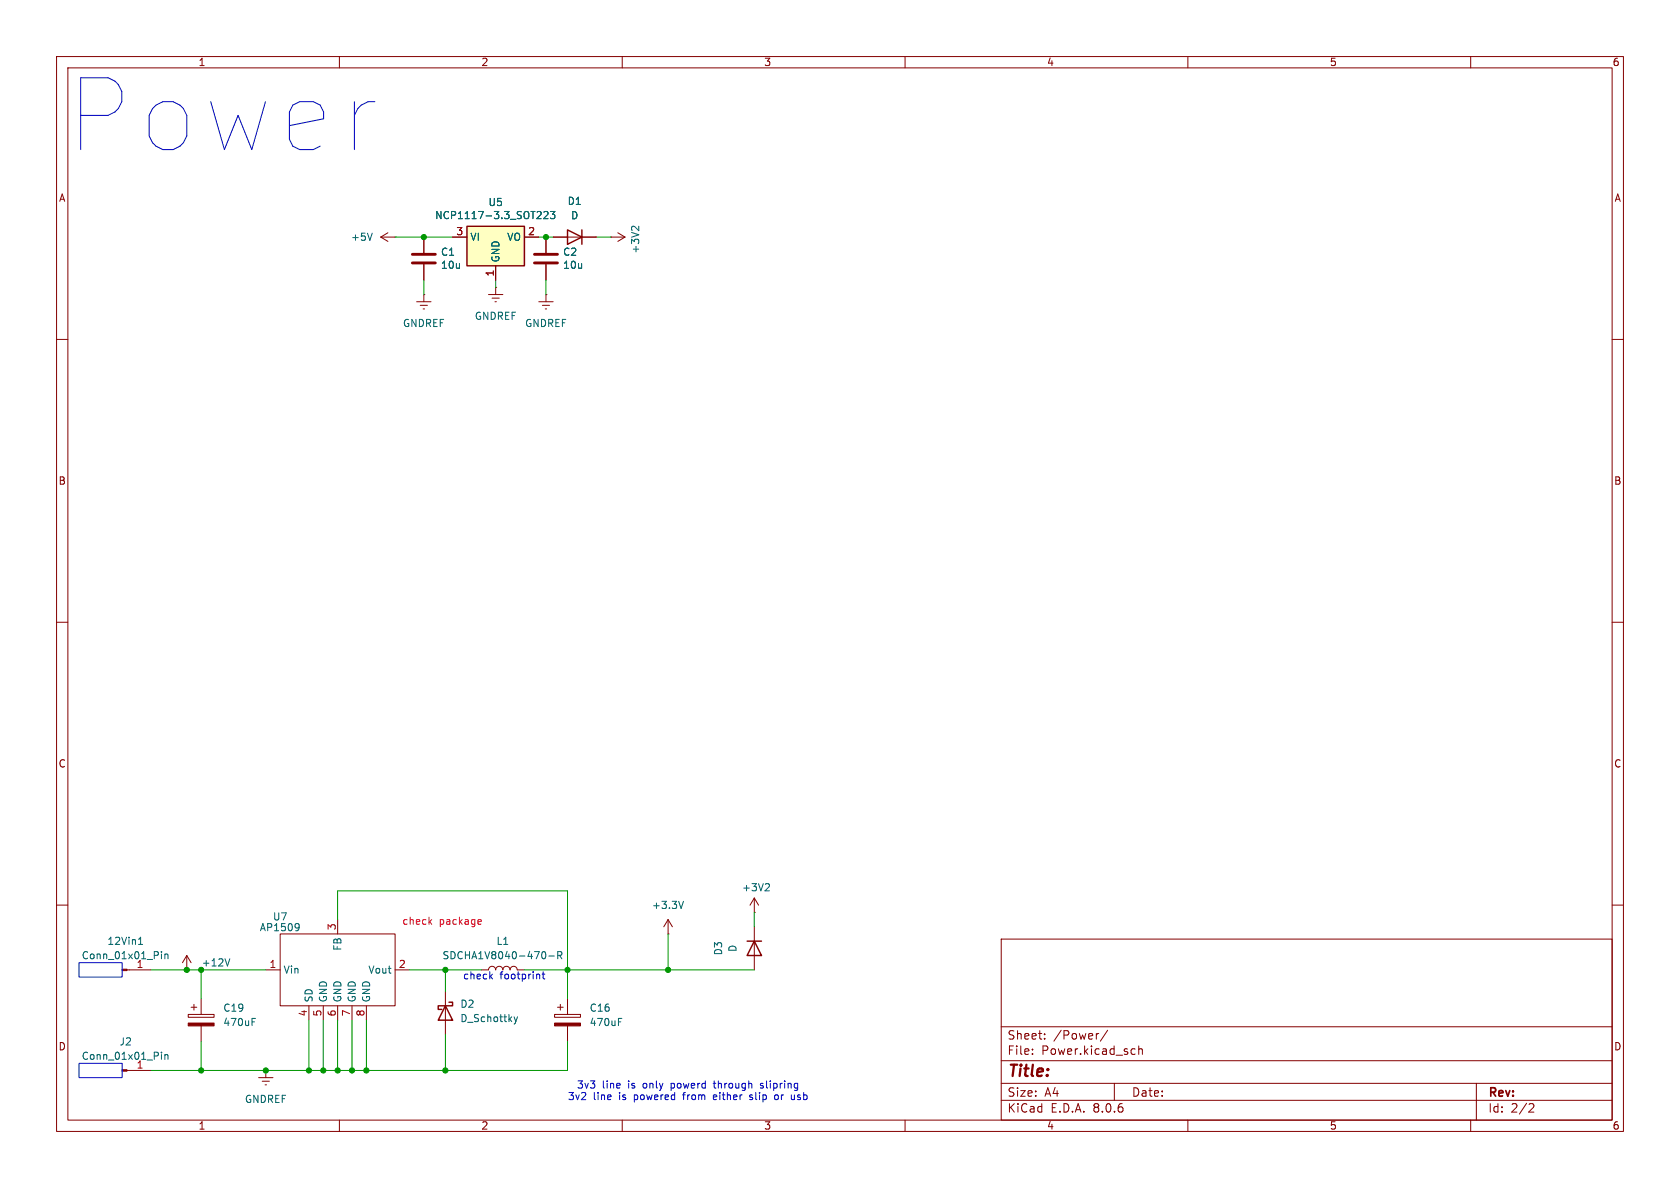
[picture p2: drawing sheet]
<svg xmlns="http://www.w3.org/2000/svg" width="297mm" height="210mm" viewBox="0 0 297 210" stroke-linecap="round" stroke-linejoin="round" font-family="sans-serif">
<g fill="none" stroke="#840000" stroke-width=".18">
<path d="M10 10h277v190h-277zM12 12h273v186h-273zM110 10v2M160 10v2M210 10v2M260 10v2M10 60h2M67.3 41.9l1.3 .8M67.3 41.9h2.5M68.6 41.1l-1.3 .8M69.8 41.9h.1M73.7 53.3h2.5"/>
<path d="M74.3 54h1.3M74.8 54.6h.3M74.9 52.1h.1M74.9 41.9v2.8M74.9 46.7v2.8M74.9 52.1v1.2M86.4 52.1h2.5M87 52.7h1.3M87.5 53.3h.3M87.6 50.8h.1M87.6 50.8v1.3M95.2 53.3h2.6"/>
<path d="M95.9 54h1.3M96.4 54.6h.2M96.5 52.1h.1M96.5 52.1v1.2M285 60h2M10 110h2M285 110h2M10 160h2M285 160h2M47 171.5h2.5M49.5 165.1h20.3v12.7h-20.3zM54.6 177.8v2.5"/>
<path d="M57.1 177.8v2.5M59.7 162.6v2.5M59.7 177.8v2.5M62.2 177.8v2.5M64.8 177.8v2.5M69.8 171.5h2.6M78.7 175.3v7.6M86.4 171.5a.64 .64 0 0 1 .6-.7 .64 .64 0 0 1 .6 .7 .64 .64 0 0 1 .7-.7 .64 .64 0 0 1 .6 .7 .64 .64 0 0 1 .6-.7 .64 .64 0 0 1 .7 .7 .64 .64 0 0 1 .6-.7 .64 .64 0 0 1 .6 .7M98 179.3h4.6v.5h-4.6zM98.6 178.1h1M99.1 177.5v1.1M100.3 176.5v2.8"/>
<path d="M118.1 165.1h.1M118.1 162.6l-.8 1.2M118.1 162.6v2.5M118.1 162.6l.8 1.2M133.3 163.8v7.7M177 166h108v32h-108zM60 198v2M100.3 181.4v2.8M110 198v2M160 198v2M177 194.5h108M177 191.5h108"/>
<path d="M177 187.5h108M177 181.5h108M182.5 186.3v.1M182.5 185.5v.1M184.7 183.6v.1M184.7 182.8v.1M194.2 182.7l-.2 .1M195.8 182.1l-1.3 2M197 191.5v3M200.2 185.4l.5 .1M200.7 186.3l-.5 .1M201.3 185.5l.2-.1 .4 .1 .1 .9"/>
<path d="M201.3 184.9v1.5M210 198v2M260 198v2M261 191.5v6.5M270.5 195.1l.5 .1 .2 .3-1 1.1h1"/>
</g>
<path d="M78.7 177.8l1.3 2.5h-2.5zM79.4 177.2h.6v.6h-2.5v.6h.6M132.1 166.4h2.5M133.3 166.4l1.3 2.5h-2.5z" fill="none" stroke="#840000" stroke-width=".25"/>
<path d="M72.9 46.5h4.1M72.9 45h4.1" fill="none" stroke="#840000" stroke-width=".51"/>
<path d="M98 180.8h4.6v.6h-4.6z" fill="#840000" stroke="#840000" stroke-width=".18"/>
<g fill="none" stroke="#006464" stroke-width=".18">
<path d="M65.8 41.2l-.4 1.3M120.8 159.3l-.4 1.3M52.6 163.3l.2 .1a1.03 1.03 0 0 1-.2 1.1M52.9 163.8l-.3 .3M90.9 179.8l.3 .8M91.5 179.8l-.3 .8M96.4 168.3l.1 .4-.1 .7M97 169h1M98.6 168.9l.6-.1 .1-.2v-.3l-.7-.1v1.3M98.9 168.9l.4 .6M91.2 180.6l-.3 .4M109.3 180.6h.5"/>
<path d="M109.3 180h.6"/>
</g>
<path d="M82.5 40h10.2v7h-10.2z" fill="#ffffc2"/>
<path d="M82.5 40h10.2v7h-10.2zM100.3 40.6l2.6 1.3-2.6 1.3zM102.9 40.6v2.6" fill="none" stroke="#840000" stroke-width=".25"/>
<g fill="none" stroke="#840000" stroke-width=".18">
<path d="M74.9 41.9v2.8M74.9 46.7v2.8M80 41.9h2.5M87.6 47v2.5M92.7 41.9h2.5M96.5 41.9v2.8M96.5 46.7v2.8M97.8 41.9h7.6M107.9 41.9h.1M107.9 41.9h2.6M109.2 41.1l1.3 .8M110.5 41.9l-1.3 .8"/>
<path d="M133.3 158.8l-.7 1.2M133.3 158.8v2.5M133.3 158.8l.8 1.2M22.5 171.5h4.2M33 171.5h.1M33 168.9l-.7 1.3M33 168.9v2.6M33 168.9l.8 1.3M33.3 179.3h4.5v.5h-4.5zM33.8 178.1h1M34.3 177.5v1.1M35.6 176.5v2.8"/>
<path d="M133.3 161.3h.1M22.5 189.2h4.2M35.6 181.4v2.8M45.7 190.5h2.6M46.4 191.1h1.2M46.9 191.8h.2M47 189.2h.1M47 189.2v1.3"/>
</g>
<g fill="none" stroke="#006464" stroke-width=".18">
<path d="M94.9 38.7h.8M95.6 37.5v.4M96.2 37.5l.4-.1 .3 .3-.8 1h.8M97.3 37.4h.8l-.4 .5 .3 .1v.5l-.1 .2-.6-.2M112.9 40v.8l-.7-.7-.3-.1-.2 .2M135.8 156.2l.2 .2v.3l-.8 .8h.8M24.5 166.9h.7M24.6 166l.3-.3v1.2M28.5 168.2v.1M28.5 168.6v.9M29.1 168.6v.9M29.1 168.8l.2-.2 .3 .1 .1 .8"/>
<path d="M40.6 169.5l-.4 1.3M28.5 186v.1M28.5 186.4v.9M29.1 186.4v.9M29.1 186.5l.2-.1 .3 .1 .1 .8M44.6 180.6h.4M44.6 180h.6"/>
</g>
<g fill="#840000" stroke="#840000" stroke-width=".18">
<path d="M21.6 189.1h.9v.3h-.9z"/>
<path d="M21.6 171.3h.9v.3h-.9z"/>
<path d="M33.3 180.8h4.5v.6h-4.5z"/>
</g>
<path d="M94.5 46.5h4.1M94.5 45h4.1" fill="none" stroke="#840000" stroke-width=".51"/>
<g fill="none" stroke="#0000c2" stroke-width=".18">
<path d="M14 170.2h7.6v2.5h-7.6zM86.7 172.6l.4 .4M87.1 172.2l-.5 .5M95.2 172.2l.2 .2v.6M95.8 172.2h.5M96 171.8v1.1l.3 .1M14 188h7.6v2.5h-7.6zM126.1 191.5h.5M126.3 191.1v1.2M126.3 193.5l-.2 .2v.5l.2 .2M126.7 193.8l-.6 .2M132.5 194.3l.4 .1"/>
<path d="M132.6 193.6v.3l.3 .1M134.4 192.3h.4M134.8 191.5l-.4 .2 .1 .2h.3M137.1 193.6l-.2 .2 .1 .5 .2 .1 .3-.1M140.4 194.3l-.3 .1M140.4 193.5v.9"/>
</g>
<path d="M76 162.9l.3 .5M76.3 162.6l-.5 .4M84.7 162.6h.3l.1 .3-.6 .1M85 163.3l-.3 .1" fill="none" stroke="#ff0030" stroke-width=".18"/>
<g fill="none" stroke="#009600" stroke-width=".18">
<path d="M69.8 41.9h10.2M74.9 49.5v2.6M87.6 49.5v1.3M95.2 41.9h2.6M96.5 49.5v2.6M105.4 41.9h2.5M26.7 171.5h20.3M35.6 171.5v5M59.7 162.6v-5.1h40.6v19M72.4 171.5h12.7M78.7 171.5v3.8M92.7 171.5h40.6"/>
<path d="M118.1 165.1v6.4M133.3 161.3v2.5M35.6 184.2v5M54.6 180.3v8.9M57.1 180.3v8.9M59.7 180.3v8.9M62.2 180.3v8.9M64.8 180.3v8.9M78.7 182.9v6.3M100.3 184.2v5h-73.6"/>
</g>
<g fill="#009600" stroke="#009600" stroke-width=".18">
<circle cx="33" cy="171.5" r=".46"/>
<circle cx="35.6" cy="171.5" r=".46"/>
<circle cx="64.8" cy="189.2" r=".46"/>
<circle cx="59.7" cy="189.2" r=".46"/>
<circle cx="57.1" cy="189.2" r=".46"/>
<circle cx="62.2" cy="189.2" r=".46"/>
<circle cx="35.6" cy="189.2" r=".46"/>
<circle cx="47" cy="189.2" r=".46"/>
<circle cx="54.6" cy="189.2" r=".46"/>
<circle cx="78.7" cy="189.2" r=".46"/>
<circle cx="118.1" cy="171.5" r=".46"/>
<circle cx="78.7" cy="171.5" r=".46"/>
<circle cx="100.3" cy="171.5" r=".46"/>
<circle cx="74.9" cy="41.9" r=".46"/>
<circle cx="96.5" cy="41.9" r=".46"/>
</g>
<text font-size="17.7" fill="#0000c2" x="12.3" y="27.2">Power</text>
<text font-size="2.8" fill="#840000" x="178" y="190.9">Title:</text>
<g font-size="2.1" fill="#840000">
<text x="178" y="184">Sheet:</text>
<text x="186.2" y="184">/Power/</text>
<text x="178" y="186.7">File:</text>
<text x="184.1" y="186.7">Power.kicad_sch</text>
<text x="178" y="196.9">KiCad</text>
<text x="178" y="194.1">Size:</text>
<text x="184.7" y="194.1">A4</text>
<text x="185.7" y="196.9">E.D.A.</text>
<text x="193.3" y="196.9">8.0.6</text>
<text x="200" y="194.1">Date:</text>
<text x="263" y="194.3">Rev:</text>
<text x="263" y="196.9">Id:</text>
<text x="267.1" y="196.9">2/2</text>
</g>
<g font-size="1.8" fill="#840000">
<text x="35" y="11.9">1</text>
<text x="85" y="11.9">2</text>
<text x="135" y="11.9">3</text>
<text x="185" y="11.9">4</text>
<text x="235" y="11.9">5</text>
<text x="285" y="11.9">6</text>
<text x="10.3" y="35.9">A</text>
<text x="285.3" y="35.9">A</text>
<text x="10.3" y="85.9">B</text>
<text x="285.3" y="85.9">B</text>
<text x="10.3" y="135.9">C</text>
<text x="285.3" y="135.9">C</text>
<text x="10.3" y="185.9">D</text>
<text x="285.3" y="185.9">D</text>
<text x="35" y="199.9">1</text>
<text x="85" y="199.9">2</text>
<text x="135" y="199.9">3</text>
<text x="185" y="199.9">4</text>
<text x="235" y="199.9">5</text>
<text x="285" y="199.9">6</text>
</g>
<g font-size="1.8" fill="#006464">
<text x="76.8" y="38.9">NCP1117-3.3_SOT223</text>
<text x="86.3" y="36.6">U5</text>
<text x="100.3" y="36.4">D1</text>
<text x="100.9" y="39">D</text>
<text x="62" y="42.8">+5V</text>
<text x="77.9" y="45.4">C1</text>
<text x="77.9" y="47.7">10u</text>
<text x="83.1" y="42.8">VI</text>
<text x="88.5" y="46.5" transform="rotate(-90 88.5 46.5)">GND</text>
<text x="89.6" y="42.8">VO</text>
<text x="99.5" y="45.4">C2</text>
<text x="99.5" y="47.7">10u</text>
<text x="113.2" y="44.9" transform="rotate(-90 113.2 44.9)">+3V2</text>
<text x="71.1" y="58">GNDREF</text>
<text x="83.8" y="56.7">GNDREF</text>
<text x="92.7" y="58">GNDREF</text>
<text x="115.2" y="160.9">+3.3V</text>
<text x="131.1" y="157.8">+3V2</text>
<text x="18.9" y="167.2">12Vin1</text>
<text x="45.8" y="164.8">AP1509</text>
<text x="48.2" y="162.9">U7</text>
<text x="87.7" y="167.2">L1</text>
<text x="14.4" y="169.8">Conn_01x01_Pin</text>
<text x="24.1" y="171.2">1</text>
<text x="35.6" y="171">+12V</text>
<text x="50" y="172.3">Vin</text>
<text x="60.6" y="168.2" transform="rotate(-90 60.6 168.2)">FB</text>
<text x="65" y="172.3">Vout</text>
<text x="78.1" y="169.8">SDCHA1V8040-470-R</text>
<text x="127.9" y="169" transform="rotate(-90 127.9 169)">D3</text>
<text x="130.4" y="168.4" transform="rotate(-90 130.4 168.4)">D</text>
<text x="39.4" y="179">C19</text>
<text x="55.5" y="177.3" transform="rotate(-90 55.5 177.3)">SD</text>
<text x="58" y="177.3" transform="rotate(-90 58 177.3)">GND</text>
<text x="60.6" y="177.3" transform="rotate(-90 60.6 177.3)">GND</text>
<text x="63.1" y="177.3" transform="rotate(-90 63.1 177.3)">GND</text>
<text x="65.6" y="177.3" transform="rotate(-90 65.6 177.3)">GND</text>
<text x="81.3" y="178.3">D2</text>
<text x="104.1" y="179">C16</text>
<text x="21" y="185">J2</text>
<text x="39.4" y="181.6">470uF</text>
<text x="81.3" y="180.9">D_Schottky</text>
<text x="104.1" y="181.6">470uF</text>
<text x="14.4" y="187.6">Conn_01x01_Pin</text>
<text x="24.1" y="189">1</text>
<text x="43.2" y="195.2">GNDREF</text>
</g>
<g font-size="1.8" fill="#a90000">
<text x="80.6" y="41.7">3</text>
<text x="93.3" y="41.7">2</text>
<text x="87.4" y="49" transform="rotate(-90 87.4 49)">1</text>
<text x="59.4" y="164.5" transform="rotate(-90 59.4 164.5)">3</text>
<text x="47.6" y="171.2">1</text>
<text x="70.4" y="171.2">2</text>
<text x="54.4" y="179.8" transform="rotate(-90 54.4 179.8)">4</text>
<text x="56.9" y="179.8" transform="rotate(-90 56.9 179.8)">5</text>
<text x="59.4" y="179.8" transform="rotate(-90 59.4 179.8)">6</text>
<text x="62" y="179.8" transform="rotate(-90 62 179.8)">7</text>
<text x="64.5" y="179.8" transform="rotate(-90 64.5 179.8)">8</text>
</g>
<g font-size="1.8" fill="#ff0030">
<text x="71" y="163.7">check</text>
<text x="77.6" y="163.7">package</text>
</g>
<g font-size="1.8" fill="#0000c2">
<text x="81.8" y="173.3">check</text>
<text x="88.4" y="173.3">footprint</text>
<text x="100.3" y="194.7">3v2</text>
<text x="101.9" y="192.6">3v3</text>
<text x="104.9" y="194.7">line</text>
<text x="106.5" y="192.6">line</text>
<text x="109.5" y="194.7">is</text>
<text x="111.1" y="192.6">is</text>
<text x="112.3" y="194.7">powered</text>
<text x="113.9" y="192.6">only</text>
<text x="119.1" y="192.6">powerd</text>
<text x="121.3" y="194.7">from</text>
<text x="126.8" y="194.7">either</text>
<text x="126.9" y="192.6">through</text>
<text x="133.4" y="194.7">slip</text>
<text x="135.3" y="192.6">slipring</text>
<text x="138" y="194.7">or</text>
<text x="141.1" y="194.7">usb</text>
</g>
</svg>
